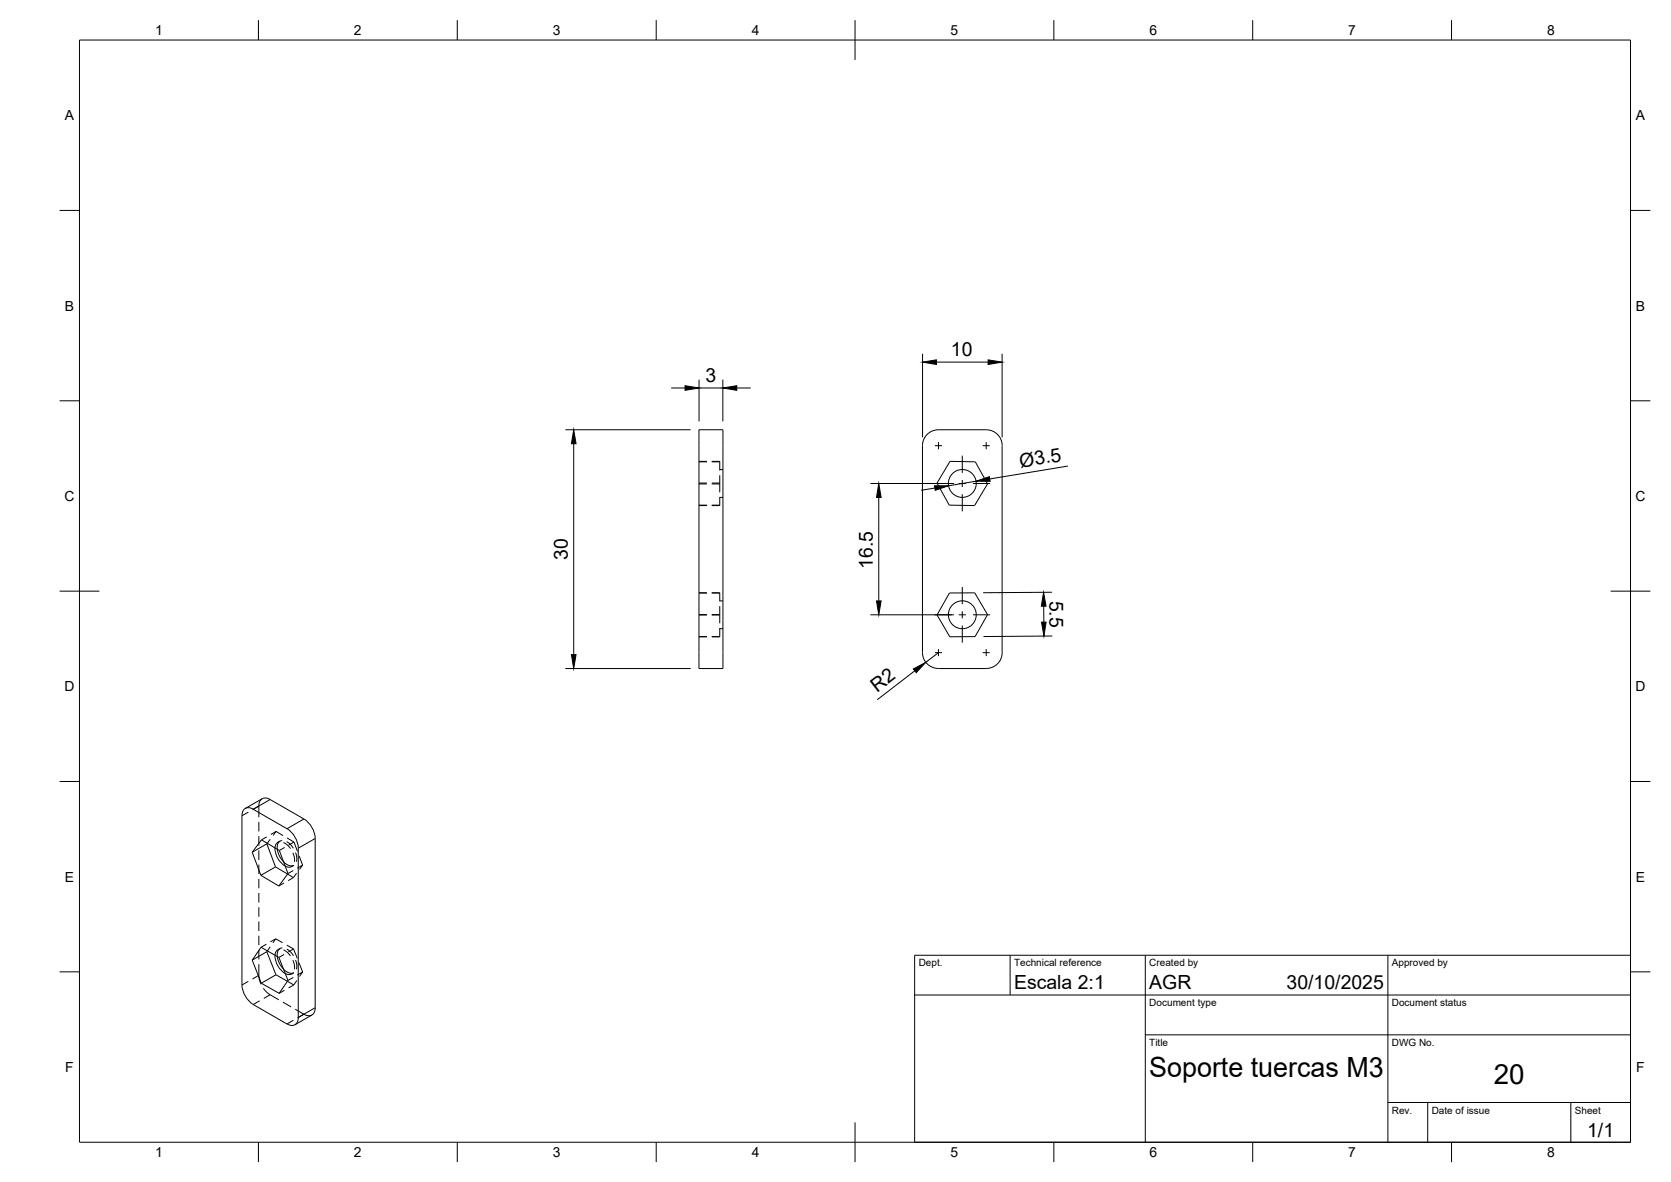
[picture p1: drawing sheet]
<svg xmlns="http://www.w3.org/2000/svg" width="420mm" height="297mm" viewBox="0 0 420 297" stroke-linecap="round" stroke-linejoin="round" font-family="sans-serif">
<!-- layer: Visible -->
<g fill="none" stroke="#000" stroke-width=".25">
<path d="M175.7 108h6.1v60h-6.1zM235.9 108h12.1a4 4 0 0 1 4 4M236 108a4 4 0 0 0-4.1 4v52a4 4 0 0 0 4.1 4M238.9 115.9l6.3 .2 3.1 5.5-3.3 5.4-6.3-.1-3.1-5.5zM252 112v52M238.7 149h6.4l3.2 5.5-3.1 5.5h-6.4l-3.2-5.5zM235.9 168h12.1M252 164a4 4 0 0 1-4 4M61.7 203.2l4.2-2.5 1.2-.1 9.3 5.2a6.3 6.3 0 0 1 2.9 4.9l-.1 42.5-.1 1-.7 .9M63.4 214.2l2.3-3.1 4.5 2.6 2.2 5.8-2.3 3.2-4.5-2.7M63.4 214.2l2.2 5.8M67.1 212.1l2.2 5.8"/>
<path d="M67.1 212.1l-3.7 2.1M67.2 211.9l-.1 .2M69.2 213.1a5.4 5.4 0 0 0 2.5 4.6M69.3 217.9l3 1.8M69.3 217.9l-3.7 2.1M69.7 213.4l.6 1.7 1 1.5M67.1 239.2l2.3 5.8M67.1 239.2l-3.7 2.1M67.2 239l-.1 .2M63.4 241.3l2.2-3.3 4.5 2.6 2.3 5.8-2.2 3.2-4.5-2.5M63.4 241.3l2.3 5.8M69.2 240a5.4 5.4 0 0 0 2.6 4.7"/>
<path d="M69.4 245l2.9 1.6M69.4 245l-3.7 2.1M69.7 240.3l.5 1.8 1.1 1.5M72.2 257.3a1.73 1.73 0 0 0 2 .2 1.73 1.73 0 0 0 .8-1.8v-42.6a6.3 6.3 0 0 0-2.8-4.9l-8.5-4.8a1.71 1.71 0 0 0-2-.2 1.71 1.71 0 0 0-.9 1.8v42.5a6.3 6.3 0 0 0 2.9 4.9l8.5 4.9M78.4 255.1l-4.2 2.4"/>
<circle cx="242" cy="121.5" r="3.5"/>
<circle cx="242" cy="154.5" r="3.5"/>
</g>
<!-- layer: Hidden -->
<g fill="none" stroke="#000" stroke-width=".25">
<path d="M175.7 116.1h2.1M175.7 115.9h2.1M179 116.1h2M179 115.9h2v2.3M181 119.4v4.3M181 118h.8M175.7 121.6h2.1M175.7 127h2.1M175.7 126.9h2.1M175.7 121.4h2.1M179 121.6h2M179 126.9h2"/>
<path d="M179 121.4h2M181 124.9v2.1h-2M181 125h.8M175.7 149h2.1M175.7 154.5h2.1M175.7 160h2.1M179 149h2v2.1M179 154.5h2M179 160h2M179 149h2M181 152.3v4.3M181 157.8v2.2h-2"/>
<path d="M181 151h.8M181 158h.8M65.1 206.6v2.3M65.1 210.1v2.4M65.1 213.7v2.4M65.1 217.3v2.4M65.9 200.7l-.7 1.1-.1 3.6M67.1 210.3l-1.4 .8M67.9 210.9l-.7 1M69.4 208.9l-.7 1.1M69.4 208.9l-1.3 .8M69.4 208.9l1.8 1.1"/>
<path d="M70.1 211.6l-.6 .4-.4 1.1M70.4 211.4l-.6 .3M71 211.2a1.67 1.67 0 0 0-1.3 2.2M71.3 211.7l.8 .5 .9 1.1M71.3 216.6a2.32 2.32 0 0 0 2.6 .9M71.6 213l-1.4 .7M72.1 211.5l.7 .5 1 1.2M72.2 210.6l1.7 1M72.3 219.7l1.5 .8M73.5 217.6l-.7 .3-1.1-.2M73.6 214.3l.4 1.4v.9M73.7 218.8l-1.3 .7"/>
<path d="M73.9 211.6l-1.3 .8M73.9 211.6l.9 2.4M73.9 217.5l-.6 .3M74.3 214.2l.3 1.4-.1 1M74.6 219.4l-.8 1.1M75.2 215.1l.9 2.3M76.1 217.4l-1.3 .8M76.1 217.4l-.8 1.1M65.1 220.9v2.3M65.1 224.4v2.4M65.1 228v2.4M65.1 231.6v2.4"/>
<path d="M65.1 235.1v2.4M65.1 238.7v2.4M67 237.3l-1.4 .7M67.9 237.9l-.7 1.1M69.3 235.9l-.7 1.1M69.3 235.9l-1.3 .8M69.3 235.9l1.8 1M70.1 238.6l-.6 .4-.4 1M70.4 238.4l-.6 .3M71 238.2a1.67 1.67 0 0 0-1.3 2.2M71.3 238.7l.8 .5 .9 1M71.4 221.9l-1.3 .8"/>
<path d="M71.5 239.8l-1.4 .8M72.1 237.5l1.7 1M72.1 238.5l.8 .5 .9 1.2M73.8 220.5l-1.3 .8M73.8 238.5l-1.3 .7M73.8 238.5l.9 2.3M65.1 242.3v3.3l.5 1.8M66.2 248.4l.5 .6a9.7 9.7 0 0 0 3.4 2.3M71.1 251.8l2.1 1.2M71.3 243.6a2.36 2.36 0 0 0 2.5 .9M71.5 248.9l-1.3 .7M72.3 246.6l1.6 .9"/>
<path d="M73.5 244.6l-.7 .3-1.1-.2M73.6 241.3l.4 1.4v.9M73.7 245.6l-1.3 .8M73.9 247.5l-1.3 .8M73.9 244.4l-.6 .4M74.2 253.6l2.6 1.5 .7 .2 .9-.2M74.3 241.2l.3 1-.1 1.4M74.7 246.4l-.8 1.1M75.2 241.9l.9 2.4M76.1 244.3l-1.3 .7M76.1 244.3l-.8 1.1"/>
</g>
<!-- layer: Visible Narrow -->
<path d="M67.9 200.9l-4.2 2.5M76.4 205.8l-4.2 2.5M79.2 210.7l-4.2 2.5M79.2 253.2l-4.2 2.5" fill="none" stroke="#000" stroke-width=".25"/>
<!-- layer: Hidden Narrow -->
<path d="M62.4 204.1l-1.6 .9M65.1 202.6l-1.6 .9M62.4 246.6l-1.6 .9M65.1 245.1l-1.6 .9M65.3 251.5l-1.6 .9M67.9 250l-1.6 .9M73.8 256.4l-1.6 .9M76.4 254.9l-1.6 .9" fill="none" stroke="#000" stroke-width=".25"/>
<!-- layer: BORDER -->
<g fill="none" stroke="#000" stroke-width=".25">
<path d="M20 10.1h390v276.9h-390zM65 5.1v5M115 5.1v5M165 5.1v5M215 5.1v10M265 5.1v5M315 5.1v5M365 5.1v5M15 52.9h5M410 52.9h5M15 100.7h5M410 100.7h5"/>
<path d="M15 148.6h10M405 148.6h10M15 196.4h5M410 196.4h5M15 244.2h5M410 244.2h5M65 287v5M115 287v5M165 287v5M215 282.1v9.9M265 287v5M315 287v5"/>
<path d="M365 287v5"/>
</g>
<!-- layer: TITLEBLOCK -->
<path d="M230 240.1h180v46.9h-180zM230 250h180M254 240.1v9.9M288 240.1v46.9M349 240.1v46.9M288 260.1h122M349 277.1h61M359 277.1v9.9M395 277.1v9.9" fill="none" stroke="#000" stroke-width=".25"/>
<!-- layer: Smart Centers -->
<g fill="none" stroke="#000" stroke-width=".25">
<path d="M235.1 112h1.8M236 111.1v1.8M242 114.5v4.3M247.1 112h1.8M248 111.1v1.8M235 121.5h4.3M241.1 121.5h1.8M242 120.6v1.8M242 124.2v4.3M244.6 121.5h4.4M235 154.5h4.3M241.1 154.5h1.8"/>
<path d="M242 147.5v4.3M242 153.6v1.8M242 157.2v4.3M244.6 154.5h4.4M235.1 164h1.8M236 163.1v1.8M247.1 164h1.8M248 163.1v1.8"/>
</g>
<!-- layer: FD_Dimensions -->
<g fill="none" stroke="#000" stroke-width=".25">
<path d="M168.8 97.5h3.5M175.8 95.4v10.5M175.8 97.5h6M181.8 95.4v10.5M185.3 97.5h3.5M232 88.9v21M235.5 91h13M252 88.9v21M142.2 108h31.5M144.3 111.5v53M268.5 117.1l-19.6 3.3M218.9 121.5h21"/>
<path d="M221 125v26M235.1 122.6l-3.5 .6M245.4 120.9l-6.9 1.2M218.9 154.5h21M262.4 152.3l.1 4M264.5 148.8l-17.3 .2M264.6 159.8l-17.3 .2M142.2 168h31.5M230 168.6l-9.4 7.2M236 164l-3.2 2.4"/>
</g>
<g fill="#000" stroke="#000" stroke-width=".25">
<path d="M172.3 96.9l3.5 .6-3.5 .6zM181.8 97.5l3.5-.6v1.2zM232 91l3.5-.6v1.2zM248.5 90.4l3.5 .6-3.5 .6zM144.3 108l.5 3.5h-1.1zM245.4 120.9l3.4-1.1 .2 1.2zM221 121.5l.6 3.5h-1.2zM235 122.1h3.5l-3.3 1.1zM220.4 151h1.2l-.6 3.5zM262.4 148.9l.6 3.4h-1.2zM261.9 156.3h1.1l-.5 3.5zM143.7 164.5h1.1l-.5 3.5z"/>
<path d="M229.7 168.1l3.1-1.7-2.4 2.6z"/>
</g>
<g font-size="7">
<text x="289" y="270.6">Soporte tuercas M3</text>
<text x="375.6" y="272.3">20</text>
</g>
<g font-size="4.9">
<text x="239.1" y="89.5">10</text>
<text x="177.4" y="96">3</text>
<text x="256.6" y="117.5" transform="rotate(-9 256.6 117.5)">Ø3.5</text>
<text x="142.8" y="140.7" transform="rotate(-90 142.8 140.7)">30</text>
<text x="219.5" y="142.9" transform="rotate(-90 219.5 142.9)">16.5</text>
<text x="263.9" y="150.9" transform="rotate(89 263.9 150.9)">5.5</text>
<text x="220.5" y="174.1" transform="rotate(-38 220.5 174.1)">R2</text>
<text x="255" y="248.5">Escala 2:1</text>
<text x="289" y="248.5">AGR</text>
<text x="323.5" y="248.5">30/10/2025</text>
<text x="399.1" y="285.7">1/1</text>
</g>
<g font-size="3.5">
<text x="39" y="8.8">1</text>
<text x="89" y="8.8">2</text>
<text x="139" y="8.8">3</text>
<text x="189" y="8.8">4</text>
<text x="239" y="8.8">5</text>
<text x="289" y="8.8">6</text>
<text x="339" y="8.8">7</text>
<text x="389" y="8.8">8</text>
<text x="16.3" y="30.2">A</text>
<text x="411.3" y="30.2">A</text>
<text x="16.3" y="78">B</text>
<text x="411.3" y="78">B</text>
<text x="16.2" y="125.9">C</text>
<text x="411.2" y="125.9">C</text>
<text x="16.2" y="173.7">D</text>
<text x="411.2" y="173.7">D</text>
<text x="16.3" y="221.6">E</text>
<text x="411.3" y="221.6">E</text>
<text x="16.4" y="269.4">F</text>
<text x="411.4" y="269.4">F</text>
<text x="39" y="290.8">1</text>
<text x="89" y="290.8">2</text>
<text x="139" y="290.8">3</text>
<text x="189" y="290.8">4</text>
<text x="239" y="290.8">5</text>
<text x="289" y="290.8">6</text>
<text x="339" y="290.8">7</text>
<text x="389" y="290.8">8</text>
</g>
<g font-size="2.5">
<text x="231" y="242.9">Dept.</text>
<text x="255" y="242.9">Technical reference</text>
<text x="289" y="242.9">Created by</text>
<text x="350" y="242.9">Approved by</text>
<text x="289" y="252.8">Document type</text>
<text x="350" y="252.8">Document status</text>
<text x="289" y="262.9">Title</text>
<text x="350" y="262.9">DWG No.</text>
<text x="350" y="279.9">Rev.</text>
<text x="360" y="279.9">Date of issue</text>
<text x="396" y="279.9">Sheet</text>
</g>
</svg>
